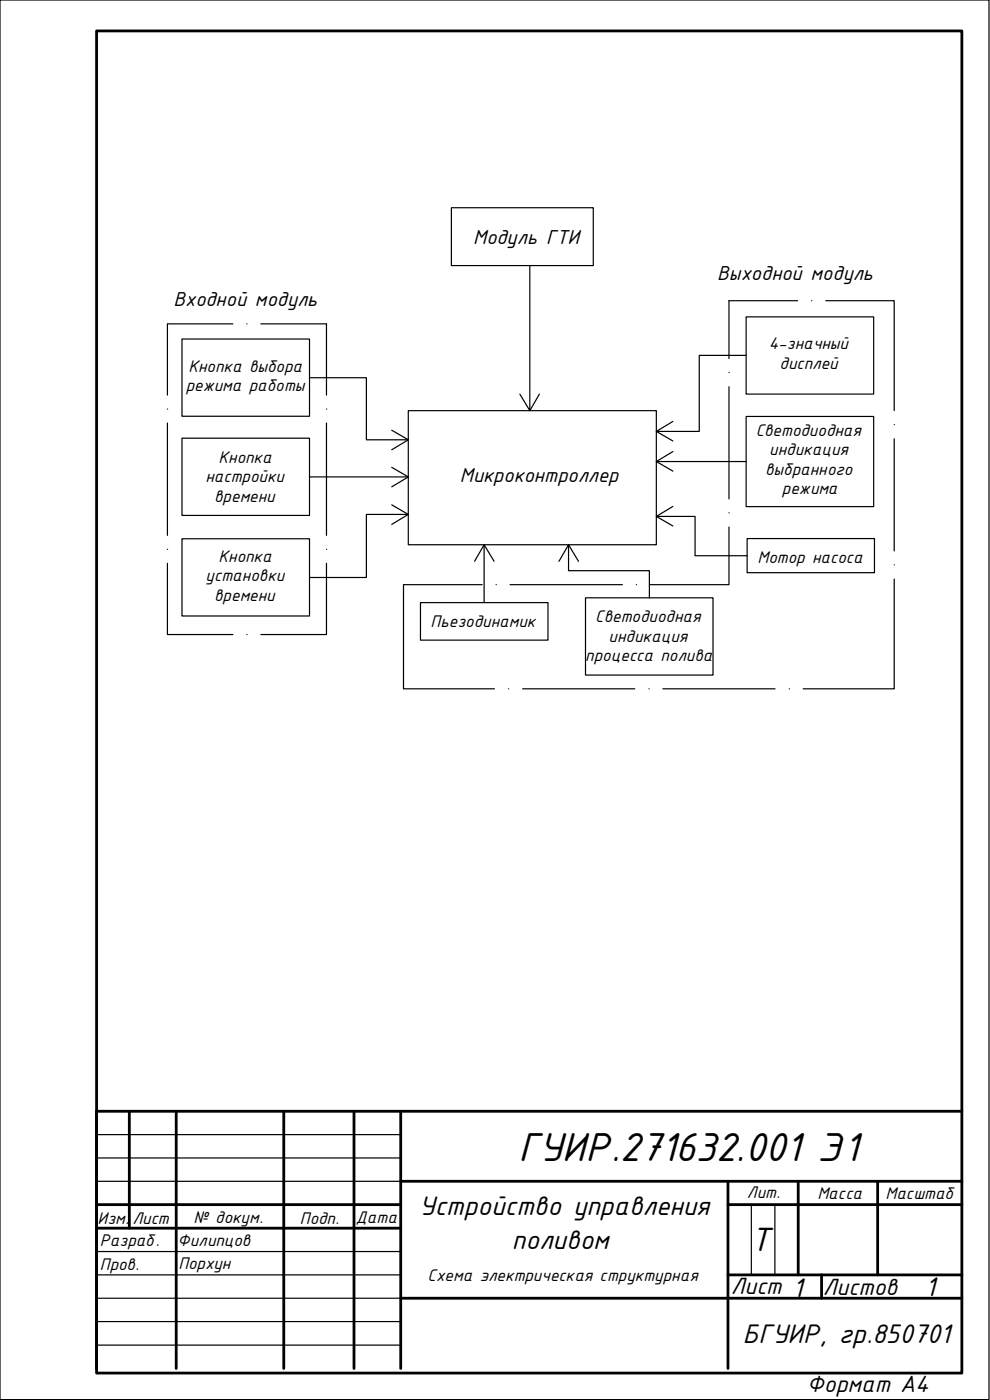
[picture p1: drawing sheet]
<svg xmlns="http://www.w3.org/2000/svg" width="210mm" height="297mm" viewBox="0 0 210 297" stroke-linecap="round" stroke-linejoin="round" font-family="sans-serif">
<g fill="none" stroke="#000" stroke-width=".25">
<path d="M0 0h209.8v296.9h-209.8zM95.8 44.1h30.1v12.2h-30.1zM112.4 56.3v30.8l-2.1-3.5M38.6 71.9h27.1v16.4h-27.1zM49.4 68.7h-13.9v15.1M52.4 68.7h.1M55.3 68.7h14v15.1M154.6 79h.1M158.3 67.2h27v16.4h-27zM158.3 75.4h-10v16.1h-9.1M169.2 63.8h-14.6v12.3M172.2 63.8h.1"/>
<path d="M175.2 63.8h14.5v23.3M35.5 86.8h.1M35.5 89.7v23.9M38.6 93h27.1v16.3h-27.1zM65.7 80.1h12v13.2h8.9M69.3 89.7v23.9M69.3 86.8h.1M83.1 99.1l3.5 2.1-3.5 2.1M83.1 91.3l3.5 2-3.5 2.1M86.6 87.1h52.6v28.5h-52.6zM114.4 83.6l-2 3.5M139.2 97.9h19.1"/>
<path d="M142.7 95.8l-3.5 2.1 3.5 2M142.7 89.4l-3.5 2.1 3.5 2.1M154.6 82v23.8M158.3 88.3h27v19.2h-27zM189.7 90.1h.1M189.7 93.1v23.8M35.5 119.5v15.1h13.9M35.5 116.5h.1M38.6 114.3h27.1v16.4h-27.1zM65.7 101.2h20.9M69.3 119.5v15.1h-14M69.3 116.5h.1"/>
<path d="M83.1 107.1l3.5 2-3.5 2.2M86.6 109.1h-8.9v13.4h-12M100.7 119.1l2-3.5 2.1 3.5M102.7 115.6v12.2M118.6 119.1l2-3.5 2.1 3.5M120.6 115.6v5.5h17.2v5.7M139.2 109.6h8.2v8.3h11.1M142.7 107.4l-3.5 2.2 3.5 2M154.6 111.8v12.2h-16.6M154.6 108.8h.1M158.5 114.3h27v7.2h-27zM189.7 119.8h.1"/>
<path d="M52.4 134.6h.1M89.2 127.8h27v8h-27zM102.3 124h-16.7v22.1h19.3M105.2 124h.1M108.2 124h23.8M124.2 126.8h27.1v16.4h-27.1zM135 124h.1M189.7 122.9v23.2h-19.3M107.9 146.1h.1M110.9 146.1h23.8M137.7 146.1h.1M140.6 146.1h23.8"/>
<path d="M167.4 146.1h.1M20.5 240.7h64.5M20.5 245.7h64.5M20.5 250.6h64.5M154.4 250.6v5M159.4 255.6v14.9M164.4 255.6v14.9M20.5 265.5h64.5M20.5 270.5h64.5M20.5 275.4h64.5M20.5 280.4h64.5M20.5 285.4h64.5"/>
</g>
<g fill="none" stroke="#000" stroke-width=".59">
<path d="M20.5 6.6h183.5v284.7h-183.5zM27.4 235.8v24.8M37.4 235.8v54.5M60.2 235.8v54.5M75.1 235.8v54.5M85 235.8v54.5M204 235.8h-183.5v54.5M20.5 255.6h64.5M85 250.6h119M154.4 255.6h49.6M154.4 250.6v39.7M169.3 250.6v19.9"/>
<path d="M186.2 250.6v19.9M20.5 260.6h64.5M85 275.4h119M154.4 270.5h49.6M174.3 270.5v4.9"/>
</g>
<text font-size="9.2" x="110" y="246.2">ГУИР.271632.001 Э1</text>
<text font-size="7.7" x="159.2" y="265.3">Т</text>
<g font-size="6.1">
<text x="88.9" y="257.8">Устройство управления</text>
<text x="108.6" y="264.9">поливом</text>
<text x="168.1" y="275.1">1</text>
<text x="196.3" y="275">1</text>
<text x="157.6" y="285">БГУИР, гр.850701</text>
</g>
<g font-size="5.4">
<text x="155" y="274.5">Лист</text>
<text x="174.5" y="274.7">Листов</text>
<text x="171.2" y="295.4">Формат А4</text>
</g>
<g font-size="4.6">
<text x="100.4" y="51.8">Модуль ГТИ</text>
<text x="152.1" y="59.4">Выходной модуль</text>
<text x="36.8" y="65">Входной модуль</text>
<text x="97.5" y="102.2">Микроконтроллер</text>
</g>
<g font-size="3.9">
<text x="163.1" y="74.1">4-значный</text>
<text x="39.4" y="83">режима работы</text>
<text x="40" y="78.9">Кнопка выбора</text>
<text x="165.4" y="78.3">дисплей</text>
<text x="160.3" y="92.5">Светодиодная</text>
<text x="46.4" y="98.2">Кнопка</text>
<text x="162.3" y="100.7">выбранного</text>
<text x="163.2" y="96.6">индикация</text>
<text x="43.6" y="102.3">настройки</text>
<text x="45.4" y="106.4">времени</text>
<text x="165.9" y="104.9">режима</text>
<text x="46.4" y="119.2">Кнопка</text>
<text x="160.7" y="119.5">Мотор насоса</text>
<text x="43.6" y="123.3">установки</text>
<text x="45.4" y="127.4">времени</text>
<text x="91.4" y="133.1">Пьезодинамик</text>
<text x="126.3" y="132">Светодиодная</text>
<text x="129.1" y="136.1">индикация</text>
<text x="124.2" y="140.3">процесса полива</text>
<text x="158.5" y="254.2">Лит.</text>
<text x="173.4" y="254.4">Масса</text>
<text x="187.8" y="254.3">Масштаб</text>
<text x="20.7" y="259.6">Изм.</text>
<text x="28.1" y="259.7">Лист</text>
<text x="41" y="259.4">№ докум.</text>
<text x="63.6" y="259.7">Подп.</text>
<text x="75.5" y="259.4">Дата</text>
<text x="21.2" y="264.4">Разраб.</text>
<text x="21.2" y="269.4">Пров.</text>
<text x="37.7" y="264.4">Филипцов</text>
<text x="37.8" y="269.2">Порхун</text>
<text x="90.7" y="271.8">Схема электрическая структурная</text>
</g>
</svg>
